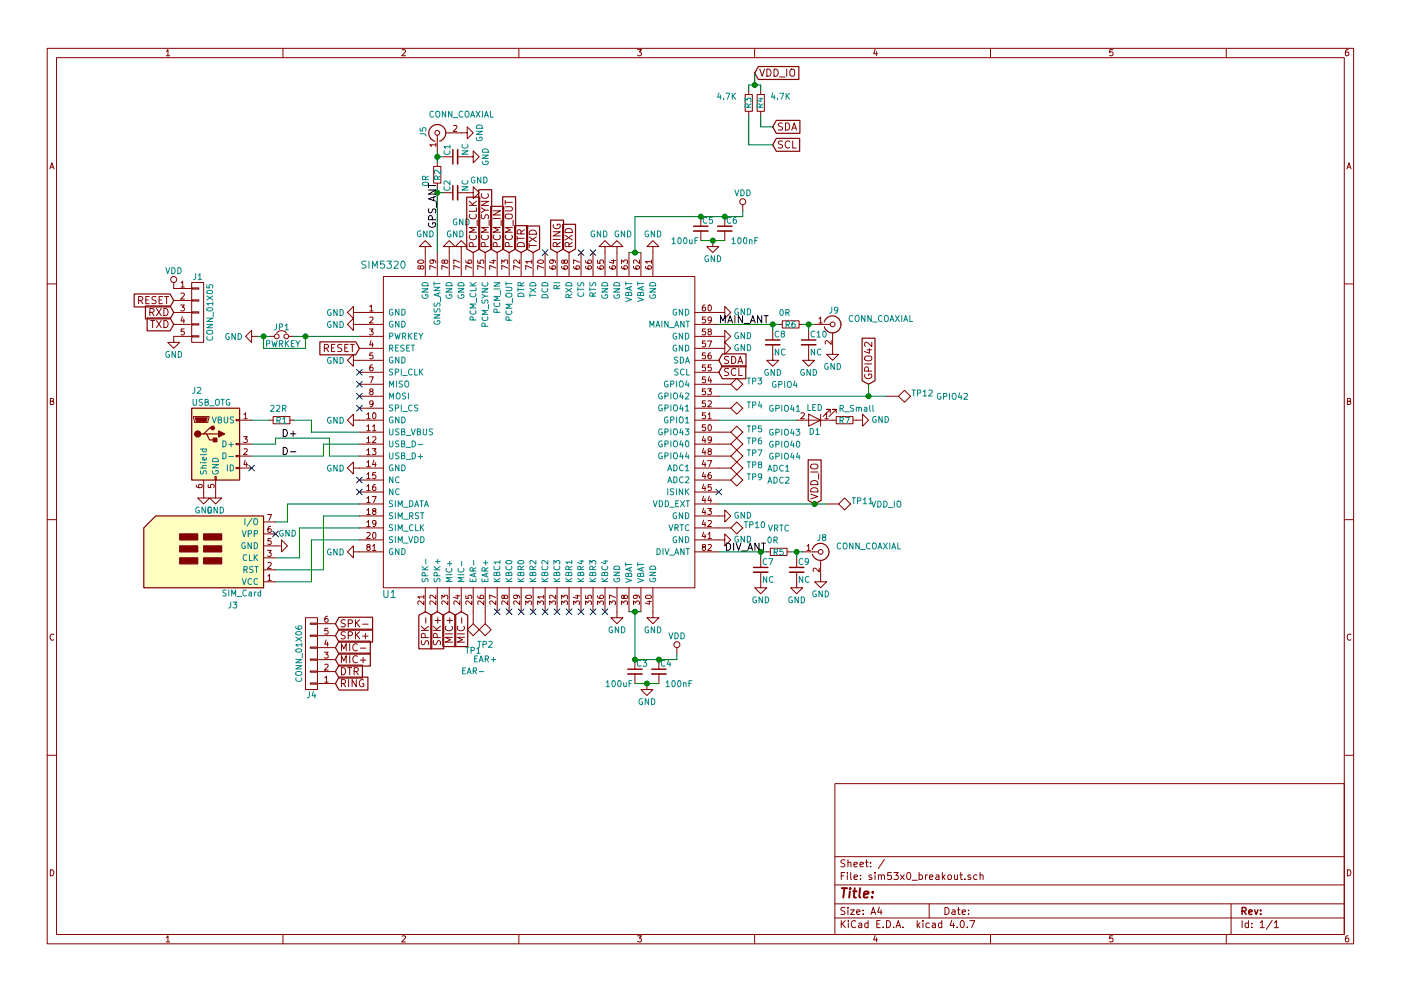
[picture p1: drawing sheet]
EESchema Schematic File Version 2
LIBS:power
LIBS:device
LIBS:transistors
LIBS:conn
LIBS:linear
LIBS:regul
LIBS:74xx
LIBS:cmos4000
LIBS:adc-dac
LIBS:memory
LIBS:xilinx
LIBS:microcontrollers
LIBS:dsp
LIBS:microchip
LIBS:analog_switches
LIBS:motorola
LIBS:texas
LIBS:intel
LIBS:audio
LIBS:interface
LIBS:digital-audio
LIBS:philips
LIBS:display
LIBS:cypress
LIBS:siliconi
LIBS:opto
LIBS:atmel
LIBS:contrib
LIBS:valves
LIBS:sim5320
LIBS:sim53x0_breakout-cache
EELAYER 25 0
EELAYER END
$Descr A4 11693 8268
encoding utf-8
Sheet 1 1
Title ""
Date ""
Rev ""
Comp ""
Comment1 ""
Comment2 ""
Comment3 ""
Comment4 ""
$EndDescr
$Comp
L SIM5320 U1
U 1 1
P 4500 3700
F 0 "U1" H 3250 2450 60  0000 C CNN
F 1 "SIM5320" H 3200 5200 60  0000 C CNN
F 2 "SIM5320:SIM5320" H 4850 3700 60  0001 C CNN
F 3 "" H 4850 3700 60  0001 C CNN
	1    4500 3700
	1    0    0    -1  
$EndComp
$Comp
L GND #PWR01
U 1 1
P 3000 2600
F 0 "#PWR01" H 3000 2350 50  0001 C CNN
F 1 "GND" V 3000 2400 50  0000 C CNN
F 2 "" H 3000 2600 50  0001 C CNN
F 3 "" H 3000 2600 50  0001 C CNN
	1    3000 2600
	0    1    1    0   
$EndComp
$Comp
L GND #PWR02
U 1 1
P 3000 2700
F 0 "#PWR02" H 3000 2450 50  0001 C CNN
F 1 "GND" V 3000 2500 50  0000 C CNN
F 2 "" H 3000 2700 50  0001 C CNN
F 3 "" H 3000 2700 50  0001 C CNN
	1    3000 2700
	0    1    1    0   
$EndComp
$Comp
L GND #PWR03
U 1 1
P 3000 3900
F 0 "#PWR03" H 3000 3650 50  0001 C CNN
F 1 "GND" V 3000 3700 50  0000 C CNN
F 2 "" H 3000 3900 50  0001 C CNN
F 3 "" H 3000 3900 50  0001 C CNN
	1    3000 3900
	0    1    1    0   
$EndComp
$Comp
L GND #PWR04
U 1 1
P 3000 3500
F 0 "#PWR04" H 3000 3250 50  0001 C CNN
F 1 "GND" V 3000 3300 50  0000 C CNN
F 2 "" H 3000 3500 50  0001 C CNN
F 3 "" H 3000 3500 50  0001 C CNN
	1    3000 3500
	0    1    1    0   
$EndComp
$Comp
L GND #PWR05
U 1 1
P 3000 4600
F 0 "#PWR05" H 3000 4350 50  0001 C CNN
F 1 "GND" V 3000 4400 50  0000 C CNN
F 2 "" H 3000 4600 50  0001 C CNN
F 3 "" H 3000 4600 50  0001 C CNN
	1    3000 4600
	0    1    1    0   
$EndComp
$Comp
L GND #PWR06
U 1 1
P 6000 4500
F 0 "#PWR06" H 6000 4250 50  0001 C CNN
F 1 "GND" V 6000 4300 50  0000 C CNN
F 2 "" H 6000 4500 50  0001 C CNN
F 3 "" H 6000 4500 50  0001 C CNN
	1    6000 4500
	0    -1   -1   0   
$EndComp
$Comp
L GND #PWR07
U 1 1
P 6000 4300
F 0 "#PWR07" H 6000 4050 50  0001 C CNN
F 1 "GND" V 6000 4100 50  0000 C CNN
F 2 "" H 6000 4300 50  0001 C CNN
F 3 "" H 6000 4300 50  0001 C CNN
	1    6000 4300
	0    -1   -1   0   
$EndComp
$Comp
L GND #PWR08
U 1 1
P 6000 2900
F 0 "#PWR08" H 6000 2650 50  0001 C CNN
F 1 "GND" V 6000 2700 50  0000 C CNN
F 2 "" H 6000 2900 50  0001 C CNN
F 3 "" H 6000 2900 50  0001 C CNN
	1    6000 2900
	0    -1   -1   0   
$EndComp
$Comp
L GND #PWR09
U 1 1
P 6000 2800
F 0 "#PWR09" H 6000 2550 50  0001 C CNN
F 1 "GND" V 6000 2600 50  0000 C CNN
F 2 "" H 6000 2800 50  0001 C CNN
F 3 "" H 6000 2800 50  0001 C CNN
	1    6000 2800
	0    -1   -1   0   
$EndComp
$Comp
L GND #PWR010
U 1 1
P 6000 2600
F 0 "#PWR010" H 6000 2350 50  0001 C CNN
F 1 "GND" V 6000 2400 50  0000 C CNN
F 2 "" H 6000 2600 50  0001 C CNN
F 3 "" H 6000 2600 50  0001 C CNN
	1    6000 2600
	0    -1   -1   0   
$EndComp
$Comp
L GND #PWR011
U 1 1
P 5450 2100
F 0 "#PWR011" H 5450 1850 50  0001 C CNN
F 1 "GND" H 5450 1950 50  0000 C CNN
F 2 "" H 5450 2100 50  0001 C CNN
F 3 "" H 5450 2100 50  0001 C CNN
	1    5450 2100
	-1   0    0    1   
$EndComp
$Comp
L GND #PWR012
U 1 1
P 5150 2100
F 0 "#PWR012" H 5150 1850 50  0001 C CNN
F 1 "GND" H 5100 1950 50  0000 C CNN
F 2 "" H 5150 2100 50  0001 C CNN
F 3 "" H 5150 2100 50  0001 C CNN
	1    5150 2100
	-1   0    0    1   
$EndComp
$Comp
L GND #PWR013
U 1 1
P 5050 2100
F 0 "#PWR013" H 5050 1850 50  0001 C CNN
F 1 "GND" H 5100 1950 50  0000 C CNN
F 2 "" H 5050 2100 50  0001 C CNN
F 3 "" H 5050 2100 50  0001 C CNN
	1    5050 2100
	-1   0    0    1   
$EndComp
$Comp
L GND #PWR014
U 1 1
P 3550 2100
F 0 "#PWR014" H 3550 1850 50  0001 C CNN
F 1 "GND" H 3550 1950 50  0000 C CNN
F 2 "" H 3550 2100 50  0001 C CNN
F 3 "" H 3550 2100 50  0001 C CNN
	1    3550 2100
	-1   0    0    1   
$EndComp
$Comp
L GND #PWR015
U 1 1
P 3850 2100
F 0 "#PWR015" H 3850 1850 50  0001 C CNN
F 1 "GND" H 3850 1850 50  0000 C CNN
F 2 "" H 3850 2100 50  0001 C CNN
F 3 "" H 3850 2100 50  0001 C CNN
	1    3850 2100
	-1   0    0    1   
$EndComp
$Comp
L GND #PWR016
U 1 1
P 3750 2100
F 0 "#PWR016" H 3750 1850 50  0001 C CNN
F 1 "GND" H 3700 1950 50  0000 C CNN
F 2 "" H 3750 2100 50  0001 C CNN
F 3 "" H 3750 2100 50  0001 C CNN
	1    3750 2100
	-1   0    0    1   
$EndComp
$Comp
L GND #PWR017
U 1 1
P 5150 5100
F 0 "#PWR017" H 5150 4850 50  0001 C CNN
F 1 "GND" H 5150 4950 50  0000 C CNN
F 2 "" H 5150 5100 50  0001 C CNN
F 3 "" H 5150 5100 50  0001 C CNN
	1    5150 5100
	1    0    0    -1  
$EndComp
$Comp
L GND #PWR018
U 1 1
P 5450 5100
F 0 "#PWR018" H 5450 4850 50  0001 C CNN
F 1 "GND" H 5450 4950 50  0000 C CNN
F 2 "" H 5450 5100 50  0001 C CNN
F 3 "" H 5450 5100 50  0001 C CNN
	1    5450 5100
	1    0    0    -1  
$EndComp
$Comp
L VDD #PWR019
U 1 1
P 5650 5450
F 0 "#PWR019" H 5650 5300 50  0001 C CNN
F 1 "VDD" H 5650 5600 50  0000 C CNN
F 2 "" H 5650 5450 50  0001 C CNN
F 3 "" H 5650 5450 50  0001 C CNN
	1    5650 5450
	1    0    0    -1  
$EndComp
$Comp
L C_Small C3
U 1 1
P 5300 5600
F 0 "C3" H 5310 5670 50  0000 L CNN
F 1 "100uF" H 5050 5500 50  0000 L CNN
F 2 "Capacitors_Tantalum_SMD:CP_Tantalum_Case-D_EIA-7343-31_Hand" H 5300 5600 50  0001 C CNN
F 3 "" H 5300 5600 50  0001 C CNN
	1    5300 5600
	1    0    0    -1  
$EndComp
$Comp
L C_Small C4
U 1 1
P 5500 5600
F 0 "C4" H 5510 5670 50  0000 L CNN
F 1 "100nF" H 5550 5500 50  0000 L CNN
F 2 "Capacitors_SMD:C_0805_HandSoldering" H 5500 5600 50  0001 C CNN
F 3 "" H 5500 5600 50  0001 C CNN
	1    5500 5600
	1    0    0    -1  
$EndComp
$Comp
L GND #PWR020
U 1 1
P 5400 5700
F 0 "#PWR020" H 5400 5450 50  0001 C CNN
F 1 "GND" H 5400 5550 50  0000 C CNN
F 2 "" H 5400 5700 50  0001 C CNN
F 3 "" H 5400 5700 50  0001 C CNN
	1    5400 5700
	1    0    0    -1  
$EndComp
$Comp
L TEST TP10
U 1 1
P 6000 4400
F 0 "TP10" V 6000 4700 50  0000 C BNN
F 1 "VRTC" V 6000 4900 50  0000 C CNN
F 2 "Measurement_Points:Measurement_Point_Square-SMD-Pad_Small" H 6000 4400 50  0001 C CNN
F 3 "" H 6000 4400 50  0001 C CNN
	1    6000 4400
	0    1    1    0   
$EndComp
$Comp
L TEST TP3
U 1 1
P 6000 3200
F 0 "TP3" V 6000 3500 50  0000 C BNN
F 1 "GPIO4" V 6000 3750 50  0000 C CNN
F 2 "Measurement_Points:Measurement_Point_Square-SMD-Pad_Small" H 6000 3200 50  0001 C CNN
F 3 "" H 6000 3200 50  0001 C CNN
	1    6000 3200
	0    1    1    0   
$EndComp
$Comp
L TEST TP12
U 1 1
P 7400 3300
F 0 "TP12" V 7400 3600 50  0000 C BNN
F 1 "GPIO42" V 7400 3850 50  0000 C CNN
F 2 "Measurement_Points:Measurement_Point_Square-SMD-Pad_Small" H 7400 3300 50  0001 C CNN
F 3 "" H 7400 3300 50  0001 C CNN
	1    7400 3300
	0    1    1    0   
$EndComp
$Comp
L TEST TP4
U 1 1
P 6000 3400
F 0 "TP4" V 6000 3700 50  0000 C BNN
F 1 "GPIO41" V 6000 3950 50  0000 C CNN
F 2 "Measurement_Points:Measurement_Point_Square-SMD-Pad_Small" H 6000 3400 50  0001 C CNN
F 3 "" H 6000 3400 50  0001 C CNN
	1    6000 3400
	0    1    1    0   
$EndComp
$Comp
L TEST TP5
U 1 1
P 6000 3600
F 0 "TP5" V 6000 3900 50  0000 C BNN
F 1 "GPIO43" V 6000 4150 50  0000 C CNN
F 2 "Measurement_Points:Measurement_Point_Square-SMD-Pad_Small" H 6000 3600 50  0001 C CNN
F 3 "" H 6000 3600 50  0001 C CNN
	1    6000 3600
	0    1    1    0   
$EndComp
$Comp
L TEST TP6
U 1 1
P 6000 3700
F 0 "TP6" V 6000 4000 50  0000 C BNN
F 1 "GPIO40" V 6000 4250 50  0000 C CNN
F 2 "Measurement_Points:Measurement_Point_Square-SMD-Pad_Small" H 6000 3700 50  0001 C CNN
F 3 "" H 6000 3700 50  0001 C CNN
	1    6000 3700
	0    1    1    0   
$EndComp
$Comp
L TEST TP7
U 1 1
P 6000 3800
F 0 "TP7" V 6000 4100 50  0000 C BNN
F 1 "GPIO44" V 6000 4350 50  0000 C CNN
F 2 "Measurement_Points:Measurement_Point_Square-SMD-Pad_Small" H 6000 3800 50  0001 C CNN
F 3 "" H 6000 3800 50  0001 C CNN
	1    6000 3800
	0    1    1    0   
$EndComp
$Comp
L TEST TP8
U 1 1
P 6000 3900
F 0 "TP8" V 6000 4200 50  0000 C BNN
F 1 "ADC1" V 6000 4400 50  0000 C CNN
F 2 "Measurement_Points:Measurement_Point_Square-SMD-Pad_Small" H 6000 3900 50  0001 C CNN
F 3 "" H 6000 3900 50  0001 C CNN
	1    6000 3900
	0    1    1    0   
$EndComp
$Comp
L TEST TP9
U 1 1
P 6000 4000
F 0 "TP9" V 6000 4300 50  0000 C BNN
F 1 "ADC2" V 6000 4500 50  0000 C CNN
F 2 "Measurement_Points:Measurement_Point_Square-SMD-Pad_Small" H 6000 4000 50  0001 C CNN
F 3 "" H 6000 4000 50  0001 C CNN
	1    6000 4000
	0    1    1    0   
$EndComp
$Comp
L TEST TP11
U 1 1
P 6900 4200
F 0 "TP11" V 6900 4500 50  0000 C BNN
F 1 "VDD_IO" V 6900 4700 50  0000 C CNN
F 2 "Measurement_Points:Measurement_Point_Square-SMD-Pad_Small" H 6900 4200 50  0001 C CNN
F 3 "" H 6900 4200 50  0001 C CNN
	1    6900 4200
	0    1    1    0   
$EndComp
$Comp
L USB_OTG J2
U 1 1
P 1800 3700
F 0 "J2" H 1600 4150 50  0000 L CNN
F 1 "USB_OTG" H 1600 4050 50  0000 L CNN
F 2 "footprints:MICROUSB_SIMPLE" H 1950 3650 50  0001 C CNN
F 3 "" H 1950 3650 50  0001 C CNN
	1    1800 3700
	1    0    0    -1  
$EndComp
NoConn ~ 2100 3900
$Comp
L GND #PWR021
U 1 1
P 1800 4100
F 0 "#PWR021" H 1800 3850 50  0001 C CNN
F 1 "GND" H 1800 3950 50  0000 C CNN
F 2 "" H 1800 4100 50  0001 C CNN
F 3 "" H 1800 4100 50  0001 C CNN
	1    1800 4100
	1    0    0    -1  
$EndComp
$Comp
L SIM_Card J3
U 1 1
P 1800 4550
F 0 "J3" H 1700 5050 50  0000 R CNN
F 1 "SIM_Card" H 1750 4950 50  0000 R CNN
F 2 "" H 1800 4900 50  0001 C CNN
F 3 "" H 1750 4550 50  0000 C CNN
	1    1800 4550
	-1   0    0    1   
$EndComp
$Comp
L CONN_COAXIAL J8
U 1 1
P 6850 4600
F 0 "J8" H 6860 4720 50  0000 C CNN
F 1 "CONN_COAXIAL" H 7250 4650 50  0000 C CNN
F 2 "footprints:HRS_U.FL-R-SMT(01)" H 6850 4600 50  0001 C CNN
F 3 "" H 6850 4600 50  0001 C CNN
	1    6850 4600
	1    0    0    -1  
$EndComp
$Comp
L C_Small C9
U 1 1
P 6650 4750
F 0 "C9" H 6660 4820 50  0000 L CNN
F 1 "NC" H 6660 4670 50  0000 L CNN
F 2 "Capacitors_SMD:C_0402_NoSilk" H 6650 4750 50  0001 C CNN
F 3 "" H 6650 4750 50  0001 C CNN
	1    6650 4750
	1    0    0    -1  
$EndComp
$Comp
L C_Small C7
U 1 1
P 6350 4750
F 0 "C7" H 6360 4820 50  0000 L CNN
F 1 "NC" H 6360 4670 50  0000 L CNN
F 2 "Capacitors_SMD:C_0402_NoSilk" H 6350 4750 50  0001 C CNN
F 3 "" H 6350 4750 50  0001 C CNN
	1    6350 4750
	1    0    0    -1  
$EndComp
$Comp
L R_Small R5
U 1 1
P 6500 4600
F 0 "R5" V 6500 4550 50  0000 L CNN
F 1 "0R" V 6400 4500 50  0000 L CNN
F 2 "Resistors_SMD:R_0402_NoSilk" H 6500 4600 50  0001 C CNN
F 3 "" H 6500 4600 50  0001 C CNN
	1    6500 4600
	0    1    1    0   
$EndComp
Wire Wire Line
	5250 5100 5350 5100
Wire Wire Line
	5300 5100 5300 5500
Connection ~ 5300 5100
Wire Wire Line
	5300 5500 5650 5500
Wire Wire Line
	5650 5500 5650 5450
Connection ~ 5500 5500
Connection ~ 5300 5500
Wire Wire Line
	5300 5700 5500 5700
Connection ~ 5400 5700
Wire Wire Line
	2100 3800 2700 3800
Wire Wire Line
	2700 3800 2700 3700
Wire Wire Line
	2700 3700 3000 3700
Wire Wire Line
	3000 3800 2750 3800
Wire Wire Line
	2750 3800 2750 3650
Wire Wire Line
	2750 3650 2300 3650
Wire Wire Line
	2300 3650 2300 3700
Wire Wire Line
	2300 3700 2100 3700
Wire Wire Line
	2600 3500 2600 3600
Wire Wire Line
	2600 3600 3000 3600
Wire Wire Line
	6600 4600 6700 4600
Wire Wire Line
	6650 4650 6650 4600
Connection ~ 6650 4600
$Comp
L GND #PWR022
U 1 1
P 6350 4850
F 0 "#PWR022" H 6350 4600 50  0001 C CNN
F 1 "GND" H 6350 4700 50  0000 C CNN
F 2 "" H 6350 4850 50  0001 C CNN
F 3 "" H 6350 4850 50  0001 C CNN
	1    6350 4850
	1    0    0    -1  
$EndComp
$Comp
L GND #PWR023
U 1 1
P 6650 4850
F 0 "#PWR023" H 6650 4600 50  0001 C CNN
F 1 "GND" H 6650 4700 50  0000 C CNN
F 2 "" H 6650 4850 50  0001 C CNN
F 3 "" H 6650 4850 50  0001 C CNN
	1    6650 4850
	1    0    0    -1  
$EndComp
Wire Wire Line
	6350 4650 6350 4600
Wire Wire Line
	6000 4600 6400 4600
$Comp
L CONN_COAXIAL J9
U 1 1
P 6950 2700
F 0 "J9" H 6960 2820 50  0000 C CNN
F 1 "CONN_COAXIAL" H 7350 2750 50  0000 C CNN
F 2 "footprints:HRS_U.FL-R-SMT(01)" H 6950 2700 50  0001 C CNN
F 3 "" H 6950 2700 50  0001 C CNN
	1    6950 2700
	1    0    0    -1  
$EndComp
$Comp
L C_Small C10
U 1 1
P 6750 2850
F 0 "C10" H 6760 2920 50  0000 L CNN
F 1 "NC" H 6760 2770 50  0000 L CNN
F 2 "Capacitors_SMD:C_0402_NoSilk" H 6750 2850 50  0001 C CNN
F 3 "" H 6750 2850 50  0001 C CNN
	1    6750 2850
	1    0    0    -1  
$EndComp
$Comp
L C_Small C8
U 1 1
P 6450 2850
F 0 "C8" H 6460 2920 50  0000 L CNN
F 1 "NC" H 6460 2770 50  0000 L CNN
F 2 "Capacitors_SMD:C_0402_NoSilk" H 6450 2850 50  0001 C CNN
F 3 "" H 6450 2850 50  0001 C CNN
	1    6450 2850
	1    0    0    -1  
$EndComp
$Comp
L R_Small R6
U 1 1
P 6600 2700
F 0 "R6" V 6600 2650 50  0000 L CNN
F 1 "0R" V 6500 2600 50  0000 L CNN
F 2 "Resistors_SMD:R_0402_NoSilk" H 6600 2700 50  0001 C CNN
F 3 "" H 6600 2700 50  0001 C CNN
	1    6600 2700
	0    1    1    0   
$EndComp
Wire Wire Line
	6700 2700 6800 2700
Wire Wire Line
	6750 2750 6750 2700
Connection ~ 6750 2700
$Comp
L GND #PWR024
U 1 1
P 6450 2950
F 0 "#PWR024" H 6450 2700 50  0001 C CNN
F 1 "GND" H 6450 2800 50  0000 C CNN
F 2 "" H 6450 2950 50  0001 C CNN
F 3 "" H 6450 2950 50  0001 C CNN
	1    6450 2950
	1    0    0    -1  
$EndComp
$Comp
L GND #PWR025
U 1 1
P 6750 2950
F 0 "#PWR025" H 6750 2700 50  0001 C CNN
F 1 "GND" H 6750 2800 50  0000 C CNN
F 2 "" H 6750 2950 50  0001 C CNN
F 3 "" H 6750 2950 50  0001 C CNN
	1    6750 2950
	1    0    0    -1  
$EndComp
Wire Wire Line
	6450 2750 6450 2700
Wire Wire Line
	6000 2700 6500 2700
$Comp
L CONN_COAXIAL J5
U 1 1
P 3650 1100
F 0 "J5" H 3660 1220 50  0000 C CNN
F 1 "CONN_COAXIAL" V 3800 900 50  0000 C CNN
F 2 "footprints:HRS_U.FL-R-SMT(01)" H 3650 1100 50  0001 C CNN
F 3 "" H 3650 1100 50  0001 C CNN
	1    3650 1100
	0    -1   -1   0   
$EndComp
$Comp
L C_Small C1
U 1 1
P 3800 1300
F 0 "C1" H 3810 1370 50  0000 L CNN
F 1 "NC" H 3810 1220 50  0000 L CNN
F 2 "Capacitors_SMD:C_0402_NoSilk" H 3800 1300 50  0001 C CNN
F 3 "" H 3800 1300 50  0001 C CNN
	1    3800 1300
	0    -1   -1   0   
$EndComp
$Comp
L C_Small C2
U 1 1
P 3800 1600
F 0 "C2" H 3810 1670 50  0000 L CNN
F 1 "NC" H 3810 1520 50  0000 L CNN
F 2 "Capacitors_SMD:C_0402_NoSilk" H 3800 1600 50  0001 C CNN
F 3 "" H 3800 1600 50  0001 C CNN
	1    3800 1600
	0    -1   -1   0   
$EndComp
$Comp
L R_Small R2
U 1 1
P 3650 1450
F 0 "R2" V 3650 1400 50  0000 L CNN
F 1 "0R" V 3550 1350 50  0000 L CNN
F 2 "Resistors_SMD:R_0402_NoSilk" H 3650 1450 50  0001 C CNN
F 3 "" H 3650 1450 50  0001 C CNN
	1    3650 1450
	1    0    0    -1  
$EndComp
Wire Wire Line
	3650 1350 3650 1250
Wire Wire Line
	3700 1300 3650 1300
Connection ~ 3650 1300
$Comp
L GND #PWR026
U 1 1
P 3900 1600
F 0 "#PWR026" H 3900 1350 50  0001 C CNN
F 1 "GND" V 4000 1500 50  0000 C CNN
F 2 "" H 3900 1600 50  0001 C CNN
F 3 "" H 3900 1600 50  0001 C CNN
	1    3900 1600
	0    -1   -1   0   
$EndComp
$Comp
L GND #PWR027
U 1 1
P 3900 1300
F 0 "#PWR027" H 3900 1050 50  0001 C CNN
F 1 "GND" H 3900 1150 50  0000 C CNN
F 2 "" H 3900 1300 50  0001 C CNN
F 3 "" H 3900 1300 50  0001 C CNN
	1    3900 1300
	0    -1   -1   0   
$EndComp
Wire Wire Line
	3700 1600 3650 1600
Wire Wire Line
	3650 1550 3650 2100
Connection ~ 6450 2700
Text GLabel 6000 3000 2    60   Input ~ 0
SDA
Text GLabel 6000 3100 2    60   Input ~ 0
SCL
NoConn ~ 6000 4100
Connection ~ 6350 4600
$Comp
L TEST TP2
U 1 1
P 4050 5100
F 0 "TP2" H 4050 5350 50  0000 C BNN
F 1 "EAR+" H 4050 5500 50  0000 C CNN
F 2 "Measurement_Points:Measurement_Point_Square-SMD-Pad_Small" H 4050 5100 50  0001 C CNN
F 3 "" H 4050 5100 50  0001 C CNN
	1    4050 5100
	-1   0    0    1   
$EndComp
$Comp
L TEST TP1
U 1 1
P 3950 5100
F 0 "TP1" H 3950 5400 50  0000 C BNN
F 1 "EAR-" H 3950 5600 50  0000 C CNN
F 2 "Measurement_Points:Measurement_Point_Square-SMD-Pad_Small" H 3950 5100 50  0001 C CNN
F 3 "" H 3950 5100 50  0001 C CNN
	1    3950 5100
	-1   0    0    1   
$EndComp
$Comp
L CONN_01X06 J4
U 1 1
P 2600 5450
F 0 "J4" H 2600 5800 50  0000 C CNN
F 1 "CONN_01X06" V 2700 5450 50  0000 C CNN
F 2 "Pin_Headers:Pin_Header_Straight_1x06_Pitch2.54mm" H 2600 5450 50  0001 C CNN
F 3 "" H 2600 5450 50  0001 C CNN
	1    2600 5450
	-1   0    0    1   
$EndComp
Text GLabel 3550 5100 3    60   Input ~ 0
SPK-
Text GLabel 3650 5100 3    60   Input ~ 0
SPK+
Text GLabel 3750 5100 3    60   Input ~ 0
MIC+
Text GLabel 3850 5100 3    60   Input ~ 0
MIC-
Text GLabel 2800 5200 2    60   Input ~ 0
SPK-
Text GLabel 2800 5300 2    60   Input ~ 0
SPK+
Text GLabel 2800 5400 2    60   Input ~ 0
MIC-
Text GLabel 2800 5500 2    60   Input ~ 0
MIC+
$Comp
L GND #PWR028
U 1 1
P 3850 1100
F 0 "#PWR028" H 3850 850 50  0001 C CNN
F 1 "GND" H 3850 950 50  0000 C CNN
F 2 "" H 3850 1100 50  0001 C CNN
F 3 "" H 3850 1100 50  0001 C CNN
	1    3850 1100
	0    -1   -1   0   
$EndComp
Text GLabel 4350 2100 1    60   Input ~ 0
DTR
Text GLabel 4650 2100 1    60   Input ~ 0
RING
Text GLabel 2800 5600 2    60   Input ~ 0
DTR
Text GLabel 2800 5700 2    60   Input ~ 0
RING
Wire Wire Line
	2300 4850 2600 4850
Wire Wire Line
	2600 4850 2600 4500
Wire Wire Line
	2600 4500 3000 4500
Wire Wire Line
	2300 4750 2700 4750
Wire Wire Line
	2700 4750 2700 4300
Wire Wire Line
	2700 4300 3000 4300
Wire Wire Line
	2300 4350 2400 4350
Wire Wire Line
	2400 4350 2400 4200
Wire Wire Line
	2400 4200 3000 4200
NoConn ~ 3000 4100
NoConn ~ 3000 4000
Wire Wire Line
	2300 4650 2500 4650
Wire Wire Line
	2500 4650 2500 4400
Wire Wire Line
	2500 4400 3000 4400
$Comp
L GND #PWR029
U 1 1
P 2300 4550
F 0 "#PWR029" H 2300 4300 50  0001 C CNN
F 1 "GND" V 2400 4450 50  0000 C CNN
F 2 "" H 2300 4550 50  0001 C CNN
F 3 "" H 2300 4550 50  0001 C CNN
	1    2300 4550
	0    -1   -1   0   
$EndComp
NoConn ~ 2300 4450
Text GLabel 3000 2900 0    60   Input ~ 0
RESET
$Comp
L CONN_01X05 J1
U 1 1
P 1650 2600
F 0 "J1" H 1650 2900 50  0000 C CNN
F 1 "CONN_01X05" V 1750 2600 50  0000 C CNN
F 2 "Pin_Headers:Pin_Header_Straight_1x05_Pitch2.54mm" H 1650 2600 50  0001 C CNN
F 3 "" H 1650 2600 50  0001 C CNN
	1    1650 2600
	1    0    0    -1  
$EndComp
$Comp
L VDD #PWR030
U 1 1
P 1450 2400
F 0 "#PWR030" H 1450 2250 50  0001 C CNN
F 1 "VDD" H 1450 2550 50  0000 C CNN
F 2 "" H 1450 2400 50  0001 C CNN
F 3 "" H 1450 2400 50  0001 C CNN
	1    1450 2400
	1    0    0    -1  
$EndComp
$Comp
L GND #PWR031
U 1 1
P 1450 2800
F 0 "#PWR031" H 1450 2550 50  0001 C CNN
F 1 "GND" H 1450 2650 50  0000 C CNN
F 2 "" H 1450 2800 50  0001 C CNN
F 3 "" H 1450 2800 50  0001 C CNN
	1    1450 2800
	1    0    0    -1  
$EndComp
Text GLabel 1450 2500 0    60   Input ~ 0
RESET
Text GLabel 1450 2600 0    60   Input ~ 0
RXD
Text GLabel 1450 2700 0    60   Input ~ 0
TXD
Text GLabel 4750 2100 1    60   Input ~ 0
RXD
Text GLabel 4450 2100 1    60   Input ~ 0
TXD
NoConn ~ 4550 2100
NoConn ~ 4850 2100
NoConn ~ 4950 2100
$Comp
L VDD #PWR032
U 1 1
P 6200 1750
F 0 "#PWR032" H 6200 1600 50  0001 C CNN
F 1 "VDD" H 6200 1900 50  0000 C CNN
F 2 "" H 6200 1750 50  0001 C CNN
F 3 "" H 6200 1750 50  0001 C CNN
	1    6200 1750
	1    0    0    -1  
$EndComp
$Comp
L C_Small C5
U 1 1
P 5850 1900
F 0 "C5" H 5860 1970 50  0000 L CNN
F 1 "100uF" H 5600 1800 50  0000 L CNN
F 2 "Capacitors_Tantalum_SMD:CP_Tantalum_Case-D_EIA-7343-31_Hand" H 5850 1900 50  0001 C CNN
F 3 "" H 5850 1900 50  0001 C CNN
	1    5850 1900
	1    0    0    -1  
$EndComp
$Comp
L C_Small C6
U 1 1
P 6050 1900
F 0 "C6" H 6060 1970 50  0000 L CNN
F 1 "100nF" H 6100 1800 50  0000 L CNN
F 2 "Capacitors_SMD:C_0805_HandSoldering" H 6050 1900 50  0001 C CNN
F 3 "" H 6050 1900 50  0001 C CNN
	1    6050 1900
	1    0    0    -1  
$EndComp
$Comp
L GND #PWR033
U 1 1
P 5950 2000
F 0 "#PWR033" H 5950 1750 50  0001 C CNN
F 1 "GND" H 5950 1850 50  0000 C CNN
F 2 "" H 5950 2000 50  0001 C CNN
F 3 "" H 5950 2000 50  0001 C CNN
	1    5950 2000
	1    0    0    -1  
$EndComp
Wire Wire Line
	5300 1800 6200 1800
Wire Wire Line
	6200 1800 6200 1750
Connection ~ 6050 1800
Connection ~ 5850 1800
Wire Wire Line
	5850 2000 6050 2000
Connection ~ 5950 2000
Wire Wire Line
	5300 1800 5300 2100
Wire Wire Line
	5250 2100 5350 2100
Connection ~ 5300 2100
Connection ~ 3650 1600
Text GLabel 3950 2100 1    60   Input ~ 0
PCM_CLK
Text GLabel 4050 2100 1    60   Input ~ 0
PCM_SYNC
Text GLabel 4150 2100 1    60   Input ~ 0
PCM_IN
Text GLabel 4250 2100 1    60   Input ~ 0
PCM_OUT
Text GLabel 6800 4200 1    60   Input ~ 0
VDD_IO
Wire Wire Line
	6000 4200 6900 4200
Connection ~ 6800 4200
$Comp
L GND #PWR034
U 1 1
P 3000 3000
F 0 "#PWR034" H 3000 2750 50  0001 C CNN
F 1 "GND" V 3000 2800 50  0000 C CNN
F 2 "" H 3000 3000 50  0001 C CNN
F 3 "" H 3000 3000 50  0001 C CNN
	1    3000 3000
	0    1    1    0   
$EndComp
NoConn ~ 3000 3400
NoConn ~ 3000 3300
NoConn ~ 3000 3200
NoConn ~ 3000 3100
Text GLabel 7250 3200 1    60   Input ~ 0
GPIO42
Wire Wire Line
	6000 3300 7400 3300
Wire Wire Line
	7250 3200 7250 3300
Connection ~ 7250 3300
$Comp
L LED D1
U 1 1
P 6800 3500
F 0 "D1" H 6800 3600 50  0000 C CNN
F 1 "LED" H 6800 3400 50  0000 C CNN
F 2 "Resistors_SMD:R_0603" H 6800 3500 50  0001 C CNN
F 3 "" H 6800 3500 50  0001 C CNN
	1    6800 3500
	-1   0    0    1   
$EndComp
Wire Wire Line
	6000 3500 6650 3500
$Comp
L R_Small R7
U 1 1
P 7050 3500
F 0 "R7" V 7050 3450 50  0000 L CNN
F 1 "R_Small" V 6950 3450 50  0000 L CNN
F 2 "Resistors_SMD:R_0603" H 7050 3500 50  0001 C CNN
F 3 "" H 7050 3500 50  0001 C CNN
	1    7050 3500
	0    1    1    0   
$EndComp
$Comp
L GND #PWR035
U 1 1
P 7150 3500
F 0 "#PWR035" H 7150 3250 50  0001 C CNN
F 1 "GND" V 7150 3300 50  0000 C CNN
F 2 "" H 7150 3500 50  0001 C CNN
F 3 "" H 7150 3500 50  0001 C CNN
	1    7150 3500
	0    -1   -1   0   
$EndComp
$Comp
L R_Small R1
U 1 1
P 2350 3500
F 0 "R1" V 2350 3450 50  0000 L CNN
F 1 "22R" V 2250 3400 50  0000 L CNN
F 2 "Resistors_SMD:R_0603_HandSoldering" H 2350 3500 50  0001 C CNN
F 3 "" H 2350 3500 50  0001 C CNN
	1    2350 3500
	0    1    1    0   
$EndComp
Wire Wire Line
	2100 3500 2250 3500
Wire Wire Line
	2450 3500 2600 3500
Text GLabel 6450 1050 2    60   Input ~ 0
SDA
Text GLabel 6450 1200 2    60   Input ~ 0
SCL
$Comp
L R_Small R3
U 1 1
P 6250 850
F 0 "R3" V 6250 800 50  0000 L CNN
F 1 "4.7K" H 6350 800 50  0000 L CNN
F 2 "Resistors_SMD:R_0603_HandSoldering" H 6250 850 50  0001 C CNN
F 3 "" H 6250 850 50  0001 C CNN
	1    6250 850 
	-1   0    0    1   
$EndComp
$Comp
L R_Small R4
U 1 1
P 6350 850
F 0 "R4" V 6350 800 50  0000 L CNN
F 1 "4.7K" H 6100 800 50  0000 L CNN
F 2 "Resistors_SMD:R_0603_HandSoldering" H 6350 850 50  0001 C CNN
F 3 "" H 6350 850 50  0001 C CNN
	1    6350 850 
	-1   0    0    1   
$EndComp
Text GLabel 6300 600  2    60   Input ~ 0
VDD_IO
Wire Wire Line
	6300 600  6300 700 
Wire Wire Line
	6250 700  6350 700 
Wire Wire Line
	6350 700  6350 750 
Wire Wire Line
	6250 750  6250 700 
Connection ~ 6300 700 
Wire Wire Line
	6350 950  6350 1050
Wire Wire Line
	6350 1050 6450 1050
Wire Wire Line
	6250 950  6250 1200
Wire Wire Line
	6250 1200 6450 1200
$Comp
L Jumper_NC_Small JP1
U 1 1
P 2350 2800
F 0 "JP1" H 2350 2880 50  0000 C CNN
F 1 "PWRKEY" H 2360 2740 50  0000 C CNN
F 2 "footprints:GS2_SMALL" H 2350 2800 50  0001 C CNN
F 3 "" H 2350 2800 50  0001 C CNN
	1    2350 2800
	1    0    0    -1  
$EndComp
$Comp
L GND #PWR036
U 1 1
P 2150 2800
F 0 "#PWR036" H 2150 2550 50  0001 C CNN
F 1 "GND" V 2150 2600 50  0000 C CNN
F 2 "" H 2150 2800 50  0001 C CNN
F 3 "" H 2150 2800 50  0001 C CNN
	1    2150 2800
	0    1    1    0   
$EndComp
Wire Wire Line
	2150 2800 2250 2800
Wire Wire Line
	2200 2800 2200 2900
Wire Wire Line
	2200 2900 2550 2900
Wire Wire Line
	2550 2900 2550 2800
Wire Wire Line
	2450 2800 3000 2800
Connection ~ 2200 2800
Connection ~ 2550 2800
$Comp
L GND #PWR037
U 1 1
P 6850 4800
F 0 "#PWR037" H 6850 4550 50  0001 C CNN
F 1 "GND" H 6850 4650 50  0000 C CNN
F 2 "" H 6850 4800 50  0001 C CNN
F 3 "" H 6850 4800 50  0001 C CNN
	1    6850 4800
	1    0    0    -1  
$EndComp
$Comp
L GND #PWR038
U 1 1
P 6950 2900
F 0 "#PWR038" H 6950 2650 50  0001 C CNN
F 1 "GND" H 6950 2750 50  0000 C CNN
F 2 "" H 6950 2900 50  0001 C CNN
F 3 "" H 6950 2900 50  0001 C CNN
	1    6950 2900
	1    0    0    -1  
$EndComp
$Comp
L GND #PWR039
U 1 1
P 1700 4100
F 0 "#PWR039" H 1700 3850 50  0001 C CNN
F 1 "GND" H 1700 3950 50  0000 C CNN
F 2 "" H 1700 4100 50  0001 C CNN
F 3 "" H 1700 4100 50  0001 C CNN
	1    1700 4100
	1    0    0    -1  
$EndComp
Text Label 3650 1900 1    60   ~ 0
GPS_ANT
Text Label 6000 2700 0    60   ~ 0
MAIN_ANT
Text Label 6050 4600 0    60   ~ 0
DIV_ANT
Text Label 2350 3800 0    60   ~ 0
D-
Text Label 2350 3650 0    60   ~ 0
D+
NoConn ~ 4150 5100
NoConn ~ 4250 5100
NoConn ~ 4350 5100
NoConn ~ 4450 5100
NoConn ~ 4550 5100
NoConn ~ 4650 5100
NoConn ~ 4750 5100
NoConn ~ 4850 5100
NoConn ~ 4950 5100
NoConn ~ 5050 5100
$EndSCHEMATC
